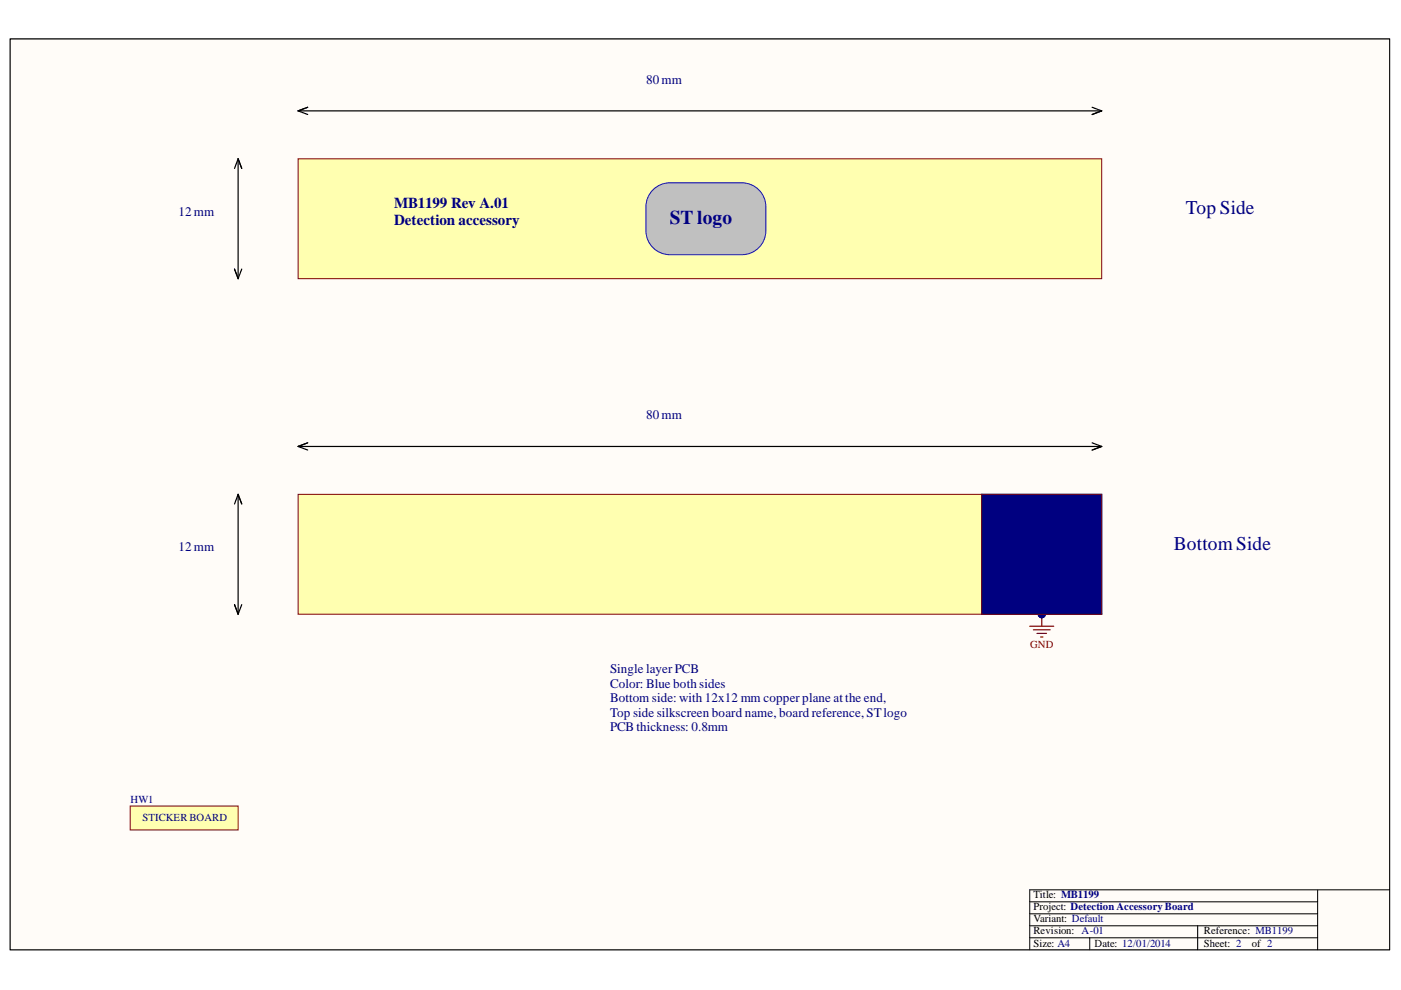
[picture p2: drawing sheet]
<svg xmlns="http://www.w3.org/2000/svg" width="297mm" height="210mm" viewBox="0 0 297 210" stroke-linecap="round" stroke-linejoin="round" font-family="sans-serif">
<path d="M2.2 8.3h292.4v193.1h-292.4z" fill-rule="evenodd" fill="#fffcf8"/>
<path d="M2.2 8.3h292.4v193.1h-292.4z" fill="none" stroke="#000" stroke-width=".21"/>
<path d="M2.2 8.3h292.4v193.1h-292.4z" fill-rule="evenodd" fill="#fffcf8"/>
<path d="M2.2 8.3h292.4v193.1h-292.4zM218.3 191.2h61.1M218.3 193.8h61.1M218.3 198.8h61.1M218.3 196.3h61.1M231 198.8v2.6M253.9 196.3v5.1M279.4 188.7v12.7M294.6 188.7h-76.3v12.7" fill="none" stroke="#000" stroke-width=".21"/>
<path d="M63.2 33.7h170.4v25.4h-170.4z" fill-rule="evenodd" fill="#ffffb0"/>
<path d="M63.2 33.7h170.4v25.4h-170.4z" fill="none" stroke="#800000" stroke-width=".21"/>
<path d="M50.5 33.7l.8 2M50.5 33.7l-.8 2M50.5 33.7v25.4M63.2 23.5l2 .8M63.2 23.5h170.4M65.2 22.7l-2 .8M231.6 22.7l2 .8M233.6 23.5l-2 .8M49.7 57.1l.8 2M51.3 57.1l-.8 2" fill="none" stroke="#000" stroke-width=".26"/>
<path d="M63.2 104.8h145v25.4h-145z" fill-rule="evenodd" fill="#ffffb0"/>
<path d="M63.2 104.8h145v25.4h-145z" fill="none" stroke="#800000" stroke-width=".21"/>
<path d="M63.2 94.7l2 .7M63.2 94.7h170.4M65.2 93.9l-2 .8M231.6 93.9l2 .8M233.6 94.7l-2 .7M50.5 104.8l.8 2M50.5 104.8l-.8 2M50.5 104.8v25.4M49.7 128.2l.8 2M51.3 128.2l-.8 2" fill="none" stroke="#000" stroke-width=".26"/>
<path d="M138.1 40.6a5.1 5.1 0 0 1 3.9-1.8h15.3a5.1 5.1 0 0 1 5.1 5v5.1a5.1 5.1 0 0 1-5.1 5.1h-15.3a5.1 5.1 0 0 1-5.1-5.1v-5.1a5.1 5.1 0 0 1 1.2-3.2z" fill="#c0c0c0"/>
<path d="M138.1 40.6a5.1 5.1 0 0 1 3.9-1.8h15.3a5.1 5.1 0 0 1 5.1 5v5.1a5.1 5.1 0 0 1-5.1 5.1h-15.3a5.1 5.1 0 0 1-5.1-5.1v-5.1a5.1 5.1 0 0 1 1.2-3.2z" fill="none" stroke="#00f" stroke-width=".21"/>
<path d="M218.3 132.8h5.1M219.1 133.5h3.5M219.9 134.3h2M220.6 135.1h.5M220.9 130.2v2.6" fill="none" stroke="#800000" stroke-width=".26"/>
<circle cx="220.9" cy="130.2" r=".76" fill="#000080"/>
<circle cx="220.9" cy="130.2" r=".76" fill="none" stroke="#000080" stroke-width=".21"/>
<path d="M208.2 104.8h25.4v25.4h-25.4z" fill="none" stroke="#000080" stroke-width=".26"/>
<circle cx="220.9" cy="130.2" r=".76" fill="#000080"/>
<circle cx="220.9" cy="130.2" r=".76" fill="none" stroke="#000080" stroke-width=".21"/>
<path d="M208.2 104.8h25.4v25.4h-25.4z" fill-rule="evenodd" fill="#000080"/>
<path d="M208.2 104.8h25.4v25.4h-25.4z" fill="none" stroke="#800000" stroke-width=".21"/>
<path d="M27.6 170.9h22.9v5.1h-22.9z" fill-rule="evenodd" fill="#ffffb0"/>
<path d="M27.6 170.9h22.9v5.1h-22.9z" fill="none" stroke="#800000" stroke-width=".21"/>
<g font-size="4.1" fill="#000080">
<text x="142" y="47.5">ST logo</text>
<text x="251.4" y="45.5">Top Side</text>
<text x="248.9" y="116.6">Bottom Side</text>
</g>
<g font-size="3.2" fill="#000080">
<text x="83.6" y="44.1">MB1199 Rev A.01</text>
<text x="83.6" y="47.7">Detection accessory</text>
</g>
<g font-size="2.8" fill="#000080">
<text x="137" y="17.8">80mm</text>
<text x="37.8" y="45.7">12mm</text>
<text x="137" y="88.9">80mm</text>
<text x="37.8" y="116.9">12mm</text>
<text x="129.4" y="142.8">Single layer PCB</text>
<text x="129.4" y="145.9">Color: Blue both sides</text>
<text x="129.4" y="148.9">Bottom side: with 12x12 mm copper plane at the end,</text>
<text x="129.4" y="152">Top side silkscreen board name, board reference, STlogo</text>
<text x="129.4" y="155">PCB thickness: 0.8mm</text>
</g>
<text font-size="2.3" fill="#800000" x="218.4" y="137.4">GND</text>
<g font-size="2.3" fill="#000080">
<text x="27.7" y="170.3">HW1</text>
<text x="30.2" y="174.1">STICKER BOARD</text>
</g>
<g font-size="2.3">
<text x="219.1" y="190.4">Title: MB1199</text>
<text x="219.1" y="193">Project: Detection Accessory Board</text>
<text x="219.1" y="195.5">Variant: Default</text>
<text x="219.1" y="200.8">Size: A4</text>
<text x="219.1" y="198.1">Revision: A-01</text>
<text x="232.1" y="200.8">Date: 12/01/2014</text>
<text x="255.2" y="198.1">Reference: MB1199</text>
<text x="255.2" y="200.8">Sheet: 2</text>
<text x="265.4" y="200.8">of 2</text>
</g>
</svg>
